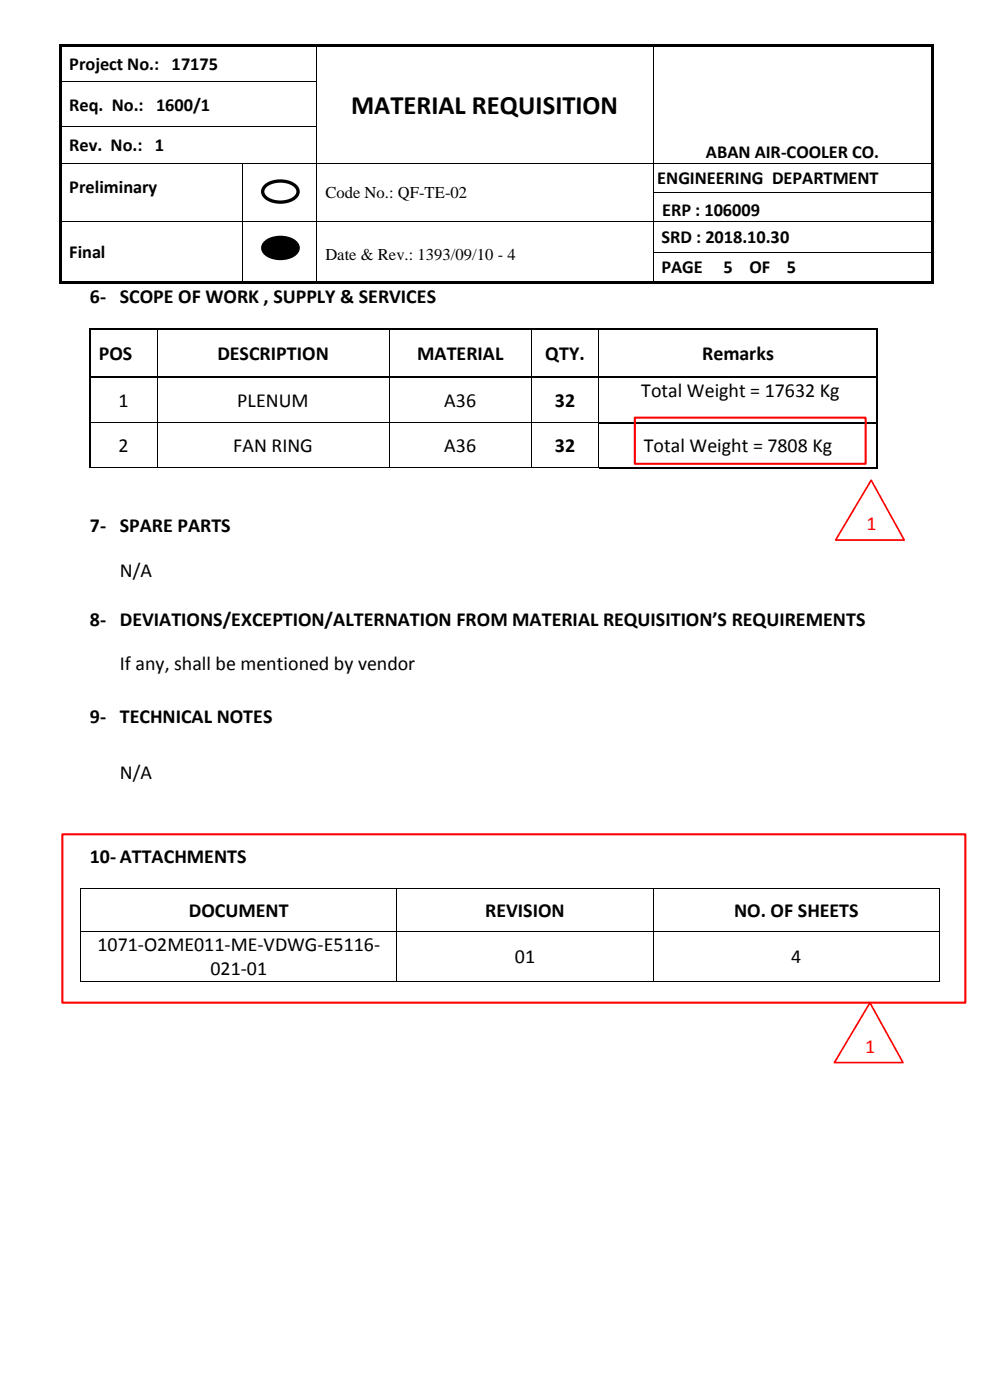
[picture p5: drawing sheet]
<svg xmlns="http://www.w3.org/2000/svg" width="210mm" height="297mm" viewBox="0 0 210 297" stroke-linecap="round" stroke-linejoin="round" font-family="sans-serif">
<g fill="#000">
<path d="M12.5 9.3h.5v.6h-.5z" fill-rule="evenodd"/>
<path d="M12.5 9.3h.5v.5h-.5z" fill-rule="evenodd"/>
<path d="M12.5 9.9h.5v7.3h-.5z" fill-rule="evenodd"/>
<path d="M12.5 17.2h.5v.5h-.5z" fill-rule="evenodd"/>
<path d="M13 9.3h54v.5h-54z" fill-rule="evenodd"/>
<path d="M67 9.8l.2 .1z" fill-rule="evenodd"/>
<path d="M67 9.3h.5v.5h-.5z" fill-rule="evenodd"/>
<path d="M67 17.2h.2v.5h-.2z" fill-rule="evenodd"/>
<path d="M67.5 9.3h71v.5h-71z" fill-rule="evenodd"/>
<path d="M138.5 9.8l.1 .1z" fill-rule="evenodd"/>
<path d="M138.5 9.3h.5v.5h-.5z" fill-rule="evenodd"/>
<path d="M138.5 17.2h.1v.5h-.1z" fill-rule="evenodd"/>
<path d="M139 9.3h58.5v.5h-58.5z" fill-rule="evenodd"/>
<path d="M197.5 9.3h.5v.6h-.5z" fill-rule="evenodd"/>
<path d="M197.5 9.3h.5v.5h-.5z" fill-rule="evenodd"/>
<path d="M197.5 9.9h.5v7.3h-.5z" fill-rule="evenodd"/>
<path d="M197.5 17.2h.5v.5h-.5z" fill-rule="evenodd"/>
<path d="M12.5 17.7h.5v9h-.5z" fill-rule="evenodd"/>
<path d="M12.5 26.7h.5v.5h-.5z" fill-rule="evenodd"/>
<path d="M12.5 27.2h.5v7.4h-.5z" fill-rule="evenodd"/>
<path d="M12.5 34.6h.5v.1h-.5z" fill-rule="evenodd"/>
<path d="M51.4 34.6h.1v.1h-.1z" fill-rule="evenodd"/>
<path d="M67 26.7h.2v.5h-.2z" fill-rule="evenodd"/>
<path d="M67 34.6h.2v.1h-.2z" fill-rule="evenodd"/>
<path d="M138.5 26.7h.1v.5h-.1z" fill-rule="evenodd"/>
<path d="M138.5 34.6h.1v.1h-.1z" fill-rule="evenodd"/>
<path d="M197.5 17.7h.5v9h-.5z" fill-rule="evenodd"/>
<path d="M197.5 26.7h.5v.5h-.5z" fill-rule="evenodd"/>
<path d="M197.5 27.2h.5v7.4h-.5z" fill-rule="evenodd"/>
<path d="M197.5 34.6h.5v.1h-.5z" fill-rule="evenodd"/>
<path d="M12.5 34.7h.5v6.2h-.5z" fill-rule="evenodd"/>
<path d="M12.5 40.9h.5v.1h-.5z" fill-rule="evenodd"/>
<path d="M12.5 41h.5v5.8h-.5z" fill-rule="evenodd"/>
<path d="M12.5 46.8h.5v.2h-.5z" fill-rule="evenodd"/>
<path d="M12.5 47h.5v6.4h-.5z" fill-rule="evenodd"/>
<path d="M12.5 53.4h.5v.2h-.5z" fill-rule="evenodd"/>
<path d="M12.5 53.6h.5v6.1h-.5z" fill-rule="evenodd"/>
<path d="M51.4 40.9h.1v.1h-.1z" fill-rule="evenodd"/>
<path d="M51.4 46.8h.1v.2h-.1z" fill-rule="evenodd"/>
<path d="M51.4 53.4h.1v.2h-.1z" fill-rule="evenodd"/>
<path d="M56.1 51.6a5.2 5.2 0 0 1 6.8 0 1.73 1.73 0 0 1-1.1 2.8 5.3 5.3 0 0 1-5.7-.8 1.46 1.46 0 0 1 0-2z" fill-rule="evenodd"/>
<path d="M67 40.9h.2v.1h-.2z" fill-rule="evenodd"/>
<path d="M67 46.8h.2v.2h-.2z" fill-rule="evenodd"/>
<path d="M67 53.4h.2v.2h-.2z" fill-rule="evenodd"/>
<path d="M138.5 40.9h.1v.1h-.1z" fill-rule="evenodd"/>
<path d="M138.5 46.8h.1v.2h-.1z" fill-rule="evenodd"/>
<path d="M138.5 53.4h.1v.2h-.1z" fill-rule="evenodd"/>
<path d="M197.5 34.7h.5v6.2h-.5z" fill-rule="evenodd"/>
<path d="M197.5 40.9h.5v.1h-.5z" fill-rule="evenodd"/>
<path d="M197.5 41h.5v5.8h-.5z" fill-rule="evenodd"/>
<path d="M197.5 46.8h.5v.2h-.5z" fill-rule="evenodd"/>
<path d="M197.5 47h.5v6.4h-.5z" fill-rule="evenodd"/>
<path d="M197.5 53.4h.5v.2h-.5z" fill-rule="evenodd"/>
<path d="M197.5 53.6h.5v6.1h-.5z" fill-rule="evenodd"/>
<path d="M12.5 59.7h.5v.5h-.5z" fill-rule="evenodd"/>
<path d="M12.5 59.7h.5v.5h-.5z" fill-rule="evenodd"/>
<path d="M13 59.7h38.4v.5h-38.4z" fill-rule="evenodd"/>
<path d="M18.9 69.7h.3v.4h-.3z" fill-rule="evenodd"/>
<path d="M18.9 69.7h.3v.4h-.3z" fill-rule="evenodd"/>
<path d="M33.3 69.7h.3v.4h-.3z" fill-rule="evenodd"/>
<path d="M51.4 59.7h.5v.5h-.5z" fill-rule="evenodd"/>
<path d="M51.9 59.7h15.1v.5h-15.1z" fill-rule="evenodd"/>
<path d="M67 59.7h.5v.5h-.5z" fill-rule="evenodd"/>
<path d="M67.5 59.7h71v.5h-71z" fill-rule="evenodd"/>
<path d="M82.5 69.7h.3v.4h-.3z" fill-rule="evenodd"/>
<path d="M112.7 69.7h.3v.4h-.3z" fill-rule="evenodd"/>
<path d="M126.9 69.7h.4v.4h-.4z" fill-rule="evenodd"/>
<path d="M138.5 59.7h.5v.5h-.5z" fill-rule="evenodd"/>
<path d="M139 59.7h58.5v.5h-58.5z" fill-rule="evenodd"/>
<path d="M186 69.7h.3v.4h-.3z" fill-rule="evenodd"/>
<path d="M186 69.7h.3v.4h-.3z" fill-rule="evenodd"/>
<path d="M197.5 59.7h.5v.5h-.5z" fill-rule="evenodd"/>
<path d="M197.5 59.7h.5v.5h-.5z" fill-rule="evenodd"/>
<path d="M18.9 79.8h.3v.4h-.3z" fill-rule="evenodd"/>
<path d="M18.9 89.5h.3v.3h-.3z" fill-rule="evenodd"/>
<path d="M33.3 79.8h.3v.4h-.3z" fill-rule="evenodd"/>
<path d="M33.3 89.5h.2v.3h-.2z" fill-rule="evenodd"/>
<path d="M33.3 99.1h.2v.2h-.2z" fill-rule="evenodd"/>
<path d="M82.5 79.8h.3v.4h-.3z" fill-rule="evenodd"/>
<path d="M82.5 89.5h.2v.3h-.2z" fill-rule="evenodd"/>
<path d="M82.5 99.1h.2v.2h-.2z" fill-rule="evenodd"/>
<path d="M112.7 79.8h.3v.4h-.3z" fill-rule="evenodd"/>
<path d="M112.7 89.5h.1v.3h-.1z" fill-rule="evenodd"/>
<path d="M112.7 99.1h.1v.2h-.1z" fill-rule="evenodd"/>
<path d="M126.9 79.8h.4v.4h-.4z" fill-rule="evenodd"/>
<path d="M126.9 89.5h.2v.3h-.2z" fill-rule="evenodd"/>
<path d="M126.9 99.1h.2v.2h-.2z" fill-rule="evenodd"/>
<path d="M126.9 99.1h.2v.2h-.2z" fill-rule="evenodd"/>
<path d="M186 79.8h.3v.4h-.3z" fill-rule="evenodd"/>
<path d="M186 89.5h.3v.3h-.3z" fill-rule="evenodd"/>
<path d="M186 99.1h.3v.4h-.3z" fill-rule="evenodd"/>
<path d="M186 99.1h.3v.4h-.3z" fill-rule="evenodd"/>
<path d="M17.1 188.5h.1v.2h-.1z" fill-rule="evenodd"/>
<path d="M17.1 188.5h.1v.2h-.1z" fill-rule="evenodd"/>
<path d="M17.1 197.6h.1v.1h-.1z" fill-rule="evenodd"/>
<path d="M84.1 188.5h.2v.2h-.2z" fill-rule="evenodd"/>
<path d="M84.1 197.6h.2v.1h-.2z" fill-rule="evenodd"/>
<path d="M138.5 188.5h.2v.2h-.2z" fill-rule="evenodd"/>
<path d="M138.5 197.6h.2v.1h-.2z" fill-rule="evenodd"/>
<path d="M199.2 188.5h.1v.2h-.1z" fill-rule="evenodd"/>
<path d="M199.2 188.5h.1v.2h-.1z" fill-rule="evenodd"/>
<path d="M199.2 197.6h.1v.1h-.1z" fill-rule="evenodd"/>
<path d="M17.1 208.1h.1v.2h-.1z" fill-rule="evenodd"/>
<path d="M17.1 208.1h.1v.2h-.1z" fill-rule="evenodd"/>
<path d="M84.1 208.1h.2v.2h-.2z" fill-rule="evenodd"/>
<path d="M138.5 208.1h.2v.2h-.2z" fill-rule="evenodd"/>
<path d="M199.2 208.1h.1v.2h-.1z" fill-rule="evenodd"/>
<path d="M199.2 208.1h.1v.2h-.1z" fill-rule="evenodd"/>
</g>
<g fill="none" stroke="#000" stroke-width=".21">
<path d="M13 17.3h54M67.1 9.9v7.3M67.1 17.7v9M138.5 9.9v7.3M138.5 17.7v9M13 26.8h54M13 34.6h38.4M51.4 34.7v6.2M51.5 34.6h15.5M67.1 27.2v7.4M67.1 34.7v6.2M67.2 34.6h71.3"/>
<path d="M138.5 27.2v7.4M138.5 34.7v6.2M138.6 34.6h58.9M13 46.9h38.4M51.4 41v5.8M51.4 47v6.4M51.4 53.6v6.1M51.5 46.9h15.5M67.1 41v5.8M67.1 47v6.4M67.1 53.6v6.1M67.2 46.9h71.3"/>
<path d="M138.5 41v5.8M138.5 47v6.4M138.5 53.6v6.1M138.6 40.9h58.9M138.6 46.9h58.9M138.6 53.5h58.9M33.4 70.1v9.7M82.6 70.1v9.7M112.8 70.1v9.7M127 70.1v9.7M18.9 99.2h14.4M19.2 89.6h14.1"/>
<path d="M33.4 80.2v9.3M33.4 89.8v9.3M33.5 89.6h49M33.5 99.2h49M82.6 80.2v9.3M82.6 89.8v9.3M82.7 89.6h30M82.7 99.2h30M112.8 80.2v9.3M112.8 89.8v9.3M112.8 89.6h14.1M112.8 99.2h14.1"/>
<path d="M127 80.2v9.3M127 89.8v9.3M17.1 188.7v8.9M17.1 197.7v10.4M17.2 188.6h66.9M17.2 197.6h66.9M84.2 188.7v8.9M84.2 197.7v10.4M84.3 188.6h54.2M84.3 197.6h54.2M138.6 188.7v8.9M138.6 197.7v10.4"/>
<path d="M138.7 188.6h60.5M138.7 197.6h60.5M199.3 188.7v8.9M199.3 197.7v10.4M17.2 208.2h66.9M84.3 208.2h54.2M138.7 208.2h60.5"/>
</g>
<path d="M56.1 39.7a5.2 5.2 0 0 1 6.8 0 1.73 1.73 0 0 1-1.1 2.7 5.3 5.3 0 0 1-5.7-.8 1.46 1.46 0 0 1 0-1.9zM56.1 51.6a5.2 5.2 0 0 1 6.8 0 1.73 1.73 0 0 1-1.1 2.8 5.3 5.3 0 0 1-5.7-.8 1.46 1.46 0 0 1 0-2z" fill="none" stroke="#000" stroke-width=".71" stroke-linecap="butt"/>
<g fill="none" stroke="#000" stroke-width=".34">
<path d="M19 70.1v9.7M19.2 69.9h14.1M33.6 69.9h48.9M82.8 69.9h29.9M113 69.9h13.9M127.3 69.9h58.7M186.1 70.1v9.7M19 80.2v9.3M19 89.8v9.3M19.2 80h14.1M33.6 80h48.9M82.8 80h29.9"/>
<path d="M113 80h13.9M127.1 89.7h58.9M127.1 99.3h58.9M127.3 80h58.7M186.1 80.2v9.3M186.1 89.8v9.3"/>
</g>
<path d="M46.6 212.8h5.8v7.4h-5.8z" fill-rule="evenodd" fill="#fff"/>
<path d="M134.7 88.6h48.9v9.8h-48.9zM13.2 177h191.6v35.7h-191.6z" fill="none" stroke="#f00" stroke-width=".44"/>
<path d="M184.8 101.9l7 12.7h-14.5zM184.5 212.7l7.1 12.7h-14.6z" fill="none" stroke="#f00" stroke-width=".35"/>
<text font-size="5.6" x="74.5" y="24.2">MATERIAL REQUISITION</text>
<g font-size="4.2">
<text x="19" y="64.3">6- SCOPE OF WORK , SUPPLY &amp; SERVICES</text>
<text x="21" y="76.4">POS</text>
<text x="46.1" y="76.4">DESCRIPTION</text>
<text x="88.5" y="76.4">MATERIAL</text>
<text x="115.7" y="76.4">QTY.</text>
<text x="149" y="76.4">Remarks</text>
<text x="25.1" y="86.3">1</text>
<text x="50.3" y="86.3">PLENUM</text>
<text x="94.3" y="86.3">A36</text>
<text x="117.7" y="86.3">32</text>
<text x="136" y="84.3">Total Weight = 17632 Kg</text>
<text x="25.1" y="95.9">2</text>
<text x="49.5" y="95.9">FAN RING</text>
<text x="94.3" y="95.9">A36</text>
<text x="117.7" y="95.9">32</text>
<text x="136.6" y="95.9">Total Weight = 7808 Kg</text>
<text x="19" y="113">7- SPARE PARTS</text>
<text x="25.4" y="122.4">N/A</text>
<text x="19" y="132.8">8- DEVIATIONS/EXCEPTION/ALTERNATION FROM MATERIAL REQUISITION’S REQUIREMENTS</text>
<text x="25.4" y="142.2">If any, shall be mentioned by vendor</text>
<text x="19" y="153.4">9- TECHNICAL NOTES</text>
<text x="25.4" y="165.2">N/A</text>
<text x="19" y="183.1">10- ATTACHMENTS</text>
<text x="40.1" y="194.5">DOCUMENT</text>
<text x="102.9" y="194.5">REVISION</text>
<text x="155.7" y="194.5">NO. OF SHEETS</text>
<text x="20.7" y="201.8">1071-O2ME011-ME-VDWG-E5116-</text>
<text x="44.6" y="206.9">021-01</text>
<text x="109.2" y="204.3">01</text>
<text x="167.8" y="204.3">4</text>
</g>
<g font-size="4.2" fill="#f00">
<text x="183.8" y="112.4">1</text>
<text x="183.6" y="223.3">1</text>
</g>
<g font-size="3.9">
<text x="14.7" y="14.8">Project No.: 17175</text>
<text x="14.7" y="23.5">Req. No.: 1600/1</text>
<text x="14.7" y="32.1">Rev. No.: 1</text>
<text x="149.8" y="33.5">ABAN AIR-COOLER CO.</text>
<text x="14.7" y="41">Preliminary</text>
<text x="139.4" y="39">ENGINEERING DEPARTMENT</text>
<text x="140.4" y="45.7">ERP : 106009</text>
<text x="140.3" y="51.5">SRD : 2018.10.30</text>
<text x="14.7" y="54.8">Final</text>
<text x="140.3" y="57.9">PAGE</text>
<text x="153.5" y="57.9">5</text>
<text x="159" y="57.9">OF</text>
<text x="166.9" y="57.9">5</text>
</g>
<g font-size="3.5">
<text x="69" y="41.9">Code No.: QF-TE-02</text>
<text x="69" y="55.3">Date &amp; Rev.: 1393/09/10 - 4</text>
</g>
</svg>
